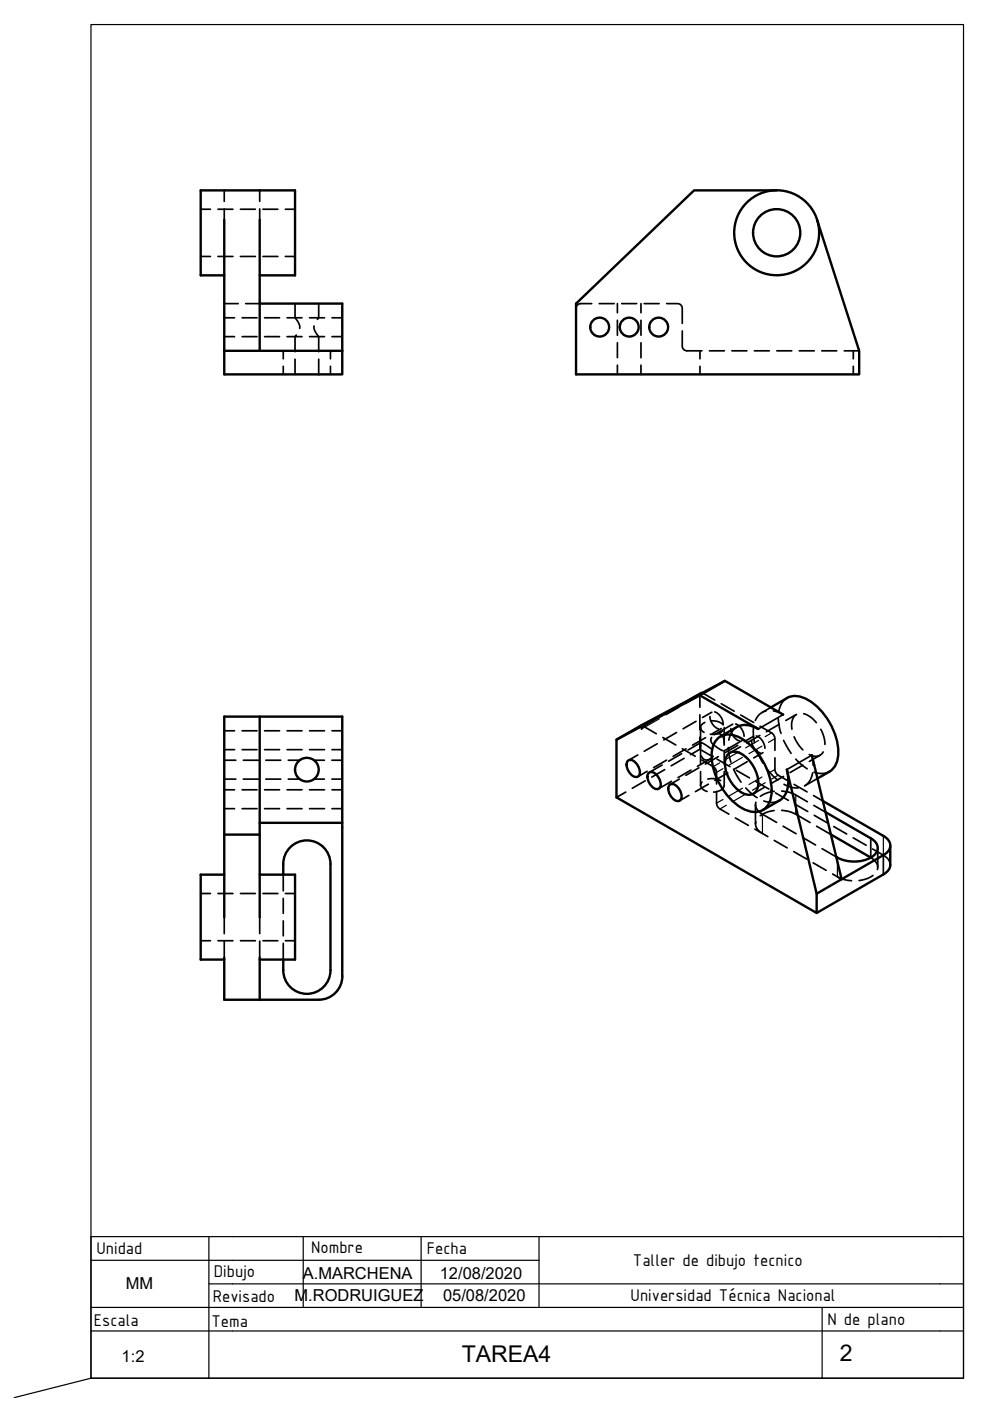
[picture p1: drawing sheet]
<svg xmlns="http://www.w3.org/2000/svg" width="210mm" height="297mm" viewBox="0 0 210 297" stroke-linecap="round" stroke-linejoin="round" font-family="sans-serif">
<!-- layer: MD_Visible -->
<g fill="none" stroke="#000" stroke-width=".51">
<path d="M47.5 46.6v32.8h25.1v-5M47.5 58.4h-4.9v-18h20v18h-7.5M55.1 46.6v27.8M164.7 40.4h-17.5l-25.1 24v15h60.1v-5l-9-27.8M47.5 74.4h25.1M55.1 64.4h17.5v10M55.1 151.9v42.6M148.6 147l-2.2 1.3M148.9 146.9h-.3M151.9 156.9a3.6 3.6 0 0 1 4.4-.8 13.5 13.5 0 0 1 7.2 12.6 3.6 3.6 0 0 1-5.3 3.1 13.5 13.5 0 0 1-7.3-12.6l.2-.9zM152.7 156.2l3.6-2.1a4.4 4.4 0 0 1 4.5 .5l-12.4-7.2-17.7 9.4M153.7 144.4l-5.3 3"/>
<path d="M154.3 160a2.55 2.55 0 0 1 3.6 .3 7.6 7.6 0 0 1 2.8 6.5 2.07 2.07 0 0 1-1.3 1.7 2.07 2.07 0 0 1-2.2-.5 7.5 7.5 0 0 1-3.4-6.9zM163.4 150l3.5-2a4.8 4.8 0 0 1 4.9 .7 14.1 14.1 0 0 1 5.9 11.3 4.4 4.4 0 0 1-1.8 3.6l-2.6 1.5M166.1 151.5l-12.4-7.1-17.7 9.4-5.3 3v12.3l42.5 24.5v-4.1l-6.4-26.3M47.5 177h7.6M55.1 174.5h17.5M133.1 161.3a1.63 1.63 0 0 1 2.2 1.1 1.63 1.63 0 0 1-.2 2.3 2.49 2.49 0 0 1-2-3.4zM137.5 163.9a1.63 1.63 0 0 1 2.2 1 1.63 1.63 0 0 1-.2 2.4 2.49 2.49 0 0 1-2-3.4zM142 166.4a1.63 1.63 0 0 1 2.1 1.1 1.63 1.63 0 0 1-.2 2.3 2.49 2.49 0 0 1-1.9-3.4zM166.8 163.2a6.3 6.3 0 0 1-1 6.1l-4.1 2.5M172.1 160.1l6.3 26.3M174.5 169.8l12.8 7.4M175 172.2l9.6 5.5a2.16 2.16 0 0 1 1.5 2.1 2.16 2.16 0 0 1-1.5 2 7.8 7.8 0 0 1-7.3-.1"/>
<path d="M176.2 176.9l8.4 4.9M187.3 177.2a2.16 2.16 0 0 1 1.5 2.1 2.16 2.16 0 0 1-1.5 2M188.8 179.3v4.1a2.42 2.42 0 0 1-1.5 2M47.5 194.5v-42.6h25.1v55.1M47.5 185.4h-4.9v18.1h4.9M55.1 185.4h7.5v18.1h-7.5M60.1 185.4a6.9 6.9 0 0 1 1.1-5.4 5 5 0 0 1 5.6-1.5 5 5 0 0 1 3.3 4.7v22.5a5 5 0 0 1-5 5 5 5 0 0 1-5-5v-2.2M178.4 186.4l-5.2 3.1M187.3 181.3l-8.9 5.1M187.3 185.4l-14.1 8.2M47.5 203v9h20.1a5 5 0 0 0 5-5M55.1 203v9"/>
<circle cx="164.7" cy="49.4" r="9"/>
<circle cx="164.7" cy="49.4" r="5"/>
<circle cx="127.1" cy="69.4" r="2"/>
<circle cx="133.4" cy="69.4" r="2"/>
<circle cx="139.7" cy="69.4" r="2"/>
<circle cx="65.1" cy="163.2" r="2.51"/>
</g>
<!-- layer: MD_Oculto -->
<g fill="none" stroke="#000" stroke-width=".36">
<path d="M42.6 54.4h2M42.6 44.4h2M46.2 54.4h3.2M46.2 44.4h3.2M47.5 44.3v2.3M47.5 40.4v2.3M51 54.4h3.2M51 44.4h3.2M55.1 40.4v2.3M55.1 44.3v2.3M55.7 54.4h3.2M55.7 44.4h3.2"/>
<path d="M60.5 54.4h2.1M60.5 44.4h2.1M47.5 64.4h3M47.5 71.4h2.2M47.5 67.4h2.2M51.3 71.4h3.2M51.3 67.4h3.2M52.1 64.4h3M56.1 71.4h3.2M56.1 67.4h3.2M60.1 74.4v1.7M60.1 77.7v1.7"/>
<path d="M60.9 71.4h3.1M60.9 67.4h3.1M62.6 64.4v3l.2 .3a2.45 2.45 0 0 1 .7 1.9M62.6 76.2v3.2M62.8 71l-.2 .4v3.2M65.6 71.4h3.2M65.6 67.4h3.2M66.6 69.1a3.5 3.5 0 0 0 1 2.3v3.2M67.6 64.4v3l-.3 .3M67.6 76.2v3.2M70.1 74.4v1.7M70.1 77.7v1.7"/>
<path d="M70.4 71.4h2.2M70.4 67.4h2.2M125.5 64.4h-2.4a1 1 0 0 0-1 1M127 64.4h3.2M130.9 64.4v1.9M130.9 67.9v3.2M130.9 72.7v3.1M130.9 77.4v2M131.8 64.4h3.2M135.9 64.4v1.9M135.9 67.9v3.2M135.9 72.7v3.1"/>
<path d="M135.9 77.4v2M136.6 64.4h3.1M141.3 64.4h2.3a1 1 0 0 1 1.1 1v3.2M144.7 70.2v3.2a1 1 0 0 0 1 1h3.1M148.4 74.4v1.7M148.4 77.7v1.7M150.4 74.4h3.2M155.2 74.4h3.2M159.9 74.4h3.2M164.7 74.4h3.2M169.5 74.4h3.1M174.2 74.4h3.2"/>
<path d="M179 74.4h3.2M180.9 74.4v1.7M180.9 77.7v1.7M47.5 158.9h2.2M47.5 154.9h2.2M51.3 158.9h3.2M51.3 154.9h3.2M56.1 158.9h3.2M56.1 154.9h3.2M60.9 158.9h3.1M60.9 154.9h3.1M65.6 158.9h3.2"/>
<path d="M65.6 154.9h3.2M70.4 158.9h2.2M70.4 154.9h2.2M136 153.8v.8a.42 .42 0 0 1 .2-.5 .42 .42 0 0 1 .5 .1l2.5 1.4M138.5 152.8l-2.3 1.3M139.3 157.7l-2.7 1.6M140.5 156.4l2.8 1.5M142.7 150.4l-2.8 1.6M143.5 155.3l-2.8 1.6M144.5 159.8l-2.7 1.6M144.7 158.8l2.7 1.5M145.5 158.8l-2.8 1.6"/>
<path d="M146.4 148.3l-2.4 1.3M147.6 152.9l-2.8 1.6M148.4 158.9l2.3 1.3M148.4 151.6v3.1M148.4 156.3v2.6M148.4 158.9l-2 1.1M148.5 154.3v3.3M148.5 159.1v2.9M148.6 158.7v-1a.24 .24 0 0 1 .1-.3 .24 .24 0 0 1 .3 .2l1.9 1.3M148.6 157.5l-2.7 1.5M148.6 147l-.2 .4v2.6M148.9 146.9l2.6 1.5"/>
<path d="M149.4 153.2a1.1 1.1 0 0 0-.9 1 1.1 1.1 0 0 0 .8 1.1M149.6 156.4l-2.8 1.6M150.5 151.9a2.92 2.92 0 0 0 1.8 2.6M150.8 152.8a3.1 3.1 0 0 1 2.5 .9M150.9 156.4a1.17 1.17 0 0 0 .6 1.7l1.7 1.1M150.9 151l-1.9 1.1M151.5 150.9a2.92 2.92 0 0 1 1.8 2.6M152.2 155.6a1.44 1.44 0 0 1 1.3 1.8v.6M152.9 149.2l2.8 1.6M152.9 154.5l-1.9 1.1M153.2 155a3.2 3.2 0 0 1-2.6 .7M153.6 154.3v3.3"/>
<path d="M153.6 159.1v2.9M154.4 158.5l.2 1.8 .4 1.3M154.9 154.5a2.89 2.89 0 0 0 1.8 2.6M155.3 153.5l-3.8 2.3M156 153.5a2.92 2.92 0 0 1 1.8 2.6M156.3 154.1l-1.1 1.1-.7 1.7M156.4 158l-2.7 1.6M157 158.3l-2.3 1.3M157 151.6l2.8 1.6M157.3 157l-3.8 2.2M159.3 157a2.9 2.9 0 0 0 1.9 2.6M159.8 154.3l-.1 1.4 .3 1.8"/>
<path d="M159.8 156.1l-2 1.1M160.4 156a2.89 2.89 0 0 1 1.8 2.6M160.4 159l1.4 2.8M161.1 155.9l-2.7 1.6M161.1 154l2.5 1.4 .4 .4 .3 .8v2.5M161.8 159.6l-2 1.1M162.4 150.7l-.3 .1a3.3 3.3 0 0 0-1.9 2M163.4 150l-1.8 1.1M164 150.7l.9 .2 1.2 .6M165 152.4l.2 1.7 .4 1.4M165.2 153.6l-2.7 1.6M166.1 157l1.6 2.7"/>
<path d="M166.9 148l-1.1 1-.7 1.8M168.4 156.2l.9 1.8 .9 1M168.8 151.5a2.96 2.96 0 0 0-.9 3.1M168.9 151.5l-2.3 1.3M170.4 151.3l1.5 .8 1.2 1.1M174 154.6l.7 1.5 .2 1.7M174.5 159.4a1.99 1.99 0 0 1-2.9 .6M47.5 165.2h2.5M47.5 161.2h2.5M47.5 171.5h2.2M47.5 167.4h2.2M51.3 171.5h3.2"/>
<path d="M51.3 167.4h3.2M51.6 165.2h3.2M51.6 161.2h3.2M56.1 171.5h3.2M56.1 167.4h3.2M56.4 165.2h3.1M56.4 161.2h3.1M60.9 171.5h3.1M60.9 167.4h3.1M61.1 165.2h2.5M61.1 161.2h2.5M65.6 171.5h3.2"/>
<path d="M65.6 167.4h3.2M66.6 165.2h2.2M66.6 161.2h2.2M70.4 165.2h2.2M70.4 161.2h2.2M70.4 171.5h2.2M70.4 167.4h2.2M132.7 167.9l-2 1.2M135.2 160.1l-1.9 1.1M136.8 165.5l-2.7 1.6M137.2 163.5l-2 1.2M140.4 162.2l-2.7 1.6"/>
<path d="M140.9 163.2l-2.7 1.6M141.3 161.2l-2.7 1.6M142.4 165.7l-2.7 1.5M144 165.2l-1.9 1.1M145 160.8l-2.7 1.6M146.1 168.6l-2 1.2M146.5 163.3l-2.8 1.6M148.2 162.8l-2.8 1.6M148.5 163.6v2.9M148.7 160.3a1.33 1.33 0 0 0 1.3 .9 1.33 1.33 0 0 0 1.2-.9M148.8 161.1l2.5 1.5 .5 .5 .1 .5v2.6M148.9 165.8a1.08 1.08 0 0 0 .5 1.8l.5 .2"/>
<path d="M150.1 165.2l1.5-.1 1.2 .4M150.2 166.3l-2.8 1.6M150.6 160.9l-2.7 1.6M151.9 167.8v2.5l.2 .6 .4 .5 2 1.2M152 161l2.8 1.5M152.3 160.4l-2.8 1.6M153.5 166.6a1.97 1.97 0 0 1-2.2 1.3M153.6 163.6v2.9M154.3 163.9l-2.7 1.6M155.5 163.1l1.6 2.7M155.9 173.4l2.8 1.6M156.2 163.3l2.7 1.6"/>
<path d="M158.1 167.1l1 1 1.4 1M158.4 161.5l-2.7 1.6M160 175.8l2.8 1.6M160.2 170.6v4.1M160.3 170.1a2.23 2.23 0 0 0 1.4 2.5l3 1.8M160.3 174.2a2.22 2.22 0 0 0 1.4 2.5M160.3 165.7l2.7 1.6M162 167l-2.3 1.3M162.7 163.1l1.2 1.5 1 .8M164.1 171.9l-1.7 .4-1.2 .7M164.2 167.8l-1.8 .4-1.2 .6M164.2 178.2l2.7 1.6"/>
<path d="M164.3 160.7v2.6l.2 .5 .4 .5 2.1 1.2M164.4 168.1l2.8 1.6M165.3 169.7a3.8 3.8 0 0 1-3.3 .1M165.7 171.8l1.5 .2 1.1 .4 3.5 2M165.7 167.7l1.5 .2 1.1 .4 2.9 1.7M166 175.2l2.8 1.6M166.1 164.6l-2.7 1.6M166.2 166.3l1.4 .6 1.7 .1M168.4 166.3l2.7 1.6M168.5 170.5l2.8 1.6M168.7 161l1 .9 1.4 1.1M170.2 177.5l2.7 1.7"/>
<path d="M170.2 162.2l-2.7 1.6M172.1 160.1l.3 2.2M172.3 163.9l-.1 .4a3.6 3.6 0 0 1-1.5 2.2M172.5 168.7l2 1.1M172.6 170.8l2.4 1.4M172.6 172.9l2.8 1.6M173.1 175.2l3.1 1.7M173.3 165.1l-2.7 1.5M173.9 160.1l-2.3 1.3M174.3 179.9l3 1.8M175.9 163.6l-1.5 .4-1.8-.3M176.8 175.2l2.7 1.6"/>
<path d="M180.9 177.6l2.7 1.6M186.1 179.8v4.1M42.6 199.5h2M42.6 189.4h2M46.2 199.5h3.2M46.2 189.4h3.2M47.5 199.5v3.5M47.5 194.5v3.5M51 199.5h3.2M51 189.4h3.2M55.1 194.5v3.5M55.1 199.5v3.5"/>
<path d="M55.7 199.5h3.2M55.7 189.4h3.2M60.1 185.4v3.5M60.1 190.5v3.2M60.1 195.2v3.2M60.5 199.5h2.1M60.5 189.4h2.1M168.3 180.6l2.7 1.5M172.4 182.9l2.8 1.6M176.5 185.3l1.9 1.1M177.6 185.9l1.5 .6 1.5 .2M184.6 181.8a2.26 2.26 0 0 1 1.4 2.6"/>
<path d="M185 180l3 1.8 .6 .9 .2 .7M185.1 185.6l-1.2 .7-1.8 .4M60.1 200v3.5"/>
</g>
<!-- layer: MD_Visible fina -->
<path d="M166.1 151.5l-5.3 3.1M172.1 160.1l-5.3 3.1M184.6 177.7v4.1M187.3 181.3v4.1" fill="none" stroke="#000" stroke-width=".36"/>
<!-- layer: MD_Oculta fina -->
<g fill="none" stroke="#000" stroke-width=".25">
<path d="M139.8 152.4l-3.8 2.2M143.9 150l-2.7 1.6M148.4 147.4l-3.1 1.8M156.7 159.4l-2.7 1.6M160.9 157l-2.8 1.6M161.6 158.2l-2.8 1.6M163.6 155.4l-1.4 .8M164.3 156.6l-1.4 .8M152.6 161.7l-1.4 .8M153.3 169.5l-1.4 .8M153.3 163l-1.4 .8M154 170.7l-1.4 .8"/>
<path d="M157.4 167.1l-2.7 1.6M157.4 160.6l-2.7 1.6M158.1 168.3l-2.7 1.6M161.6 164.7l-2.8 1.6M161.7 172.6v4.1M162.2 165.9l-2.7 1.7M164.3 163.2l-1.4 .7M165 164.4l-1.4 .8M168.7 168.6v4M187.3 177.2v4.1M177.6 181.8v4.1"/>
</g>
<!-- layer: 0 -->
<path d="M19.3 267.2h95M19.3 277.2h180M44.3 272.2h155M44.3 262.2v30M64.3 262.2v15M89.3 262.2v15M114.3 262.2v15M199.3 262.2h-180v30l-16.3 4.1M19.3 282.2h180" fill="none" stroke="#000" stroke-width=".25"/>
<!-- layer: Cotas -->
<path d="M19.3 5.2h185v287h-185z" fill="none" stroke="#000" stroke-width=".25"/>
<!-- layer: CajetinLine -->
<path d="M174.3 277.2v15M199.3 272.2h5v20h-185M199.3 262.2h5v10M199.3 277.2h5M199.3 282.2h5" fill="none" stroke="#000" stroke-width=".25"/>
<g font-size="4.9">
<text x="97.9" y="288.8">TAREA4</text>
<text x="178" y="288.6">2</text>
</g>
<g font-size="3.9">
<text x="20.5" y="265.9">Unidad</text>
<text x="66" y="265.6">Nombre</text>
<text x="90.5" y="265.9">Fecha</text>
<text x="134.2" y="268.4">Taller de dibujo tecnico</text>
<text x="45.3" y="270.7">Dibujo</text>
<text x="133.7" y="275.9">Universidad Técnica Nacional</text>
<text x="19.9" y="281.1">Escala</text>
<text x="44.8" y="281.3">Tema</text>
<text x="45.1" y="276.1">Revisado</text>
<text x="175.4" y="280.9">N de plano</text>
</g>
<g font-size="3.5">
<text x="26.7" y="273.2">MM</text>
<text x="62.4" y="275.8">M.RODRUIGUEZ</text>
<text x="64.2" y="271.1">A.MARCHENA</text>
<text x="93.2" y="271.2">12/08/2020</text>
<text x="93.9" y="275.9">05/08/2020</text>
<text x="25.8" y="288.9">1:2</text>
</g>
</svg>
